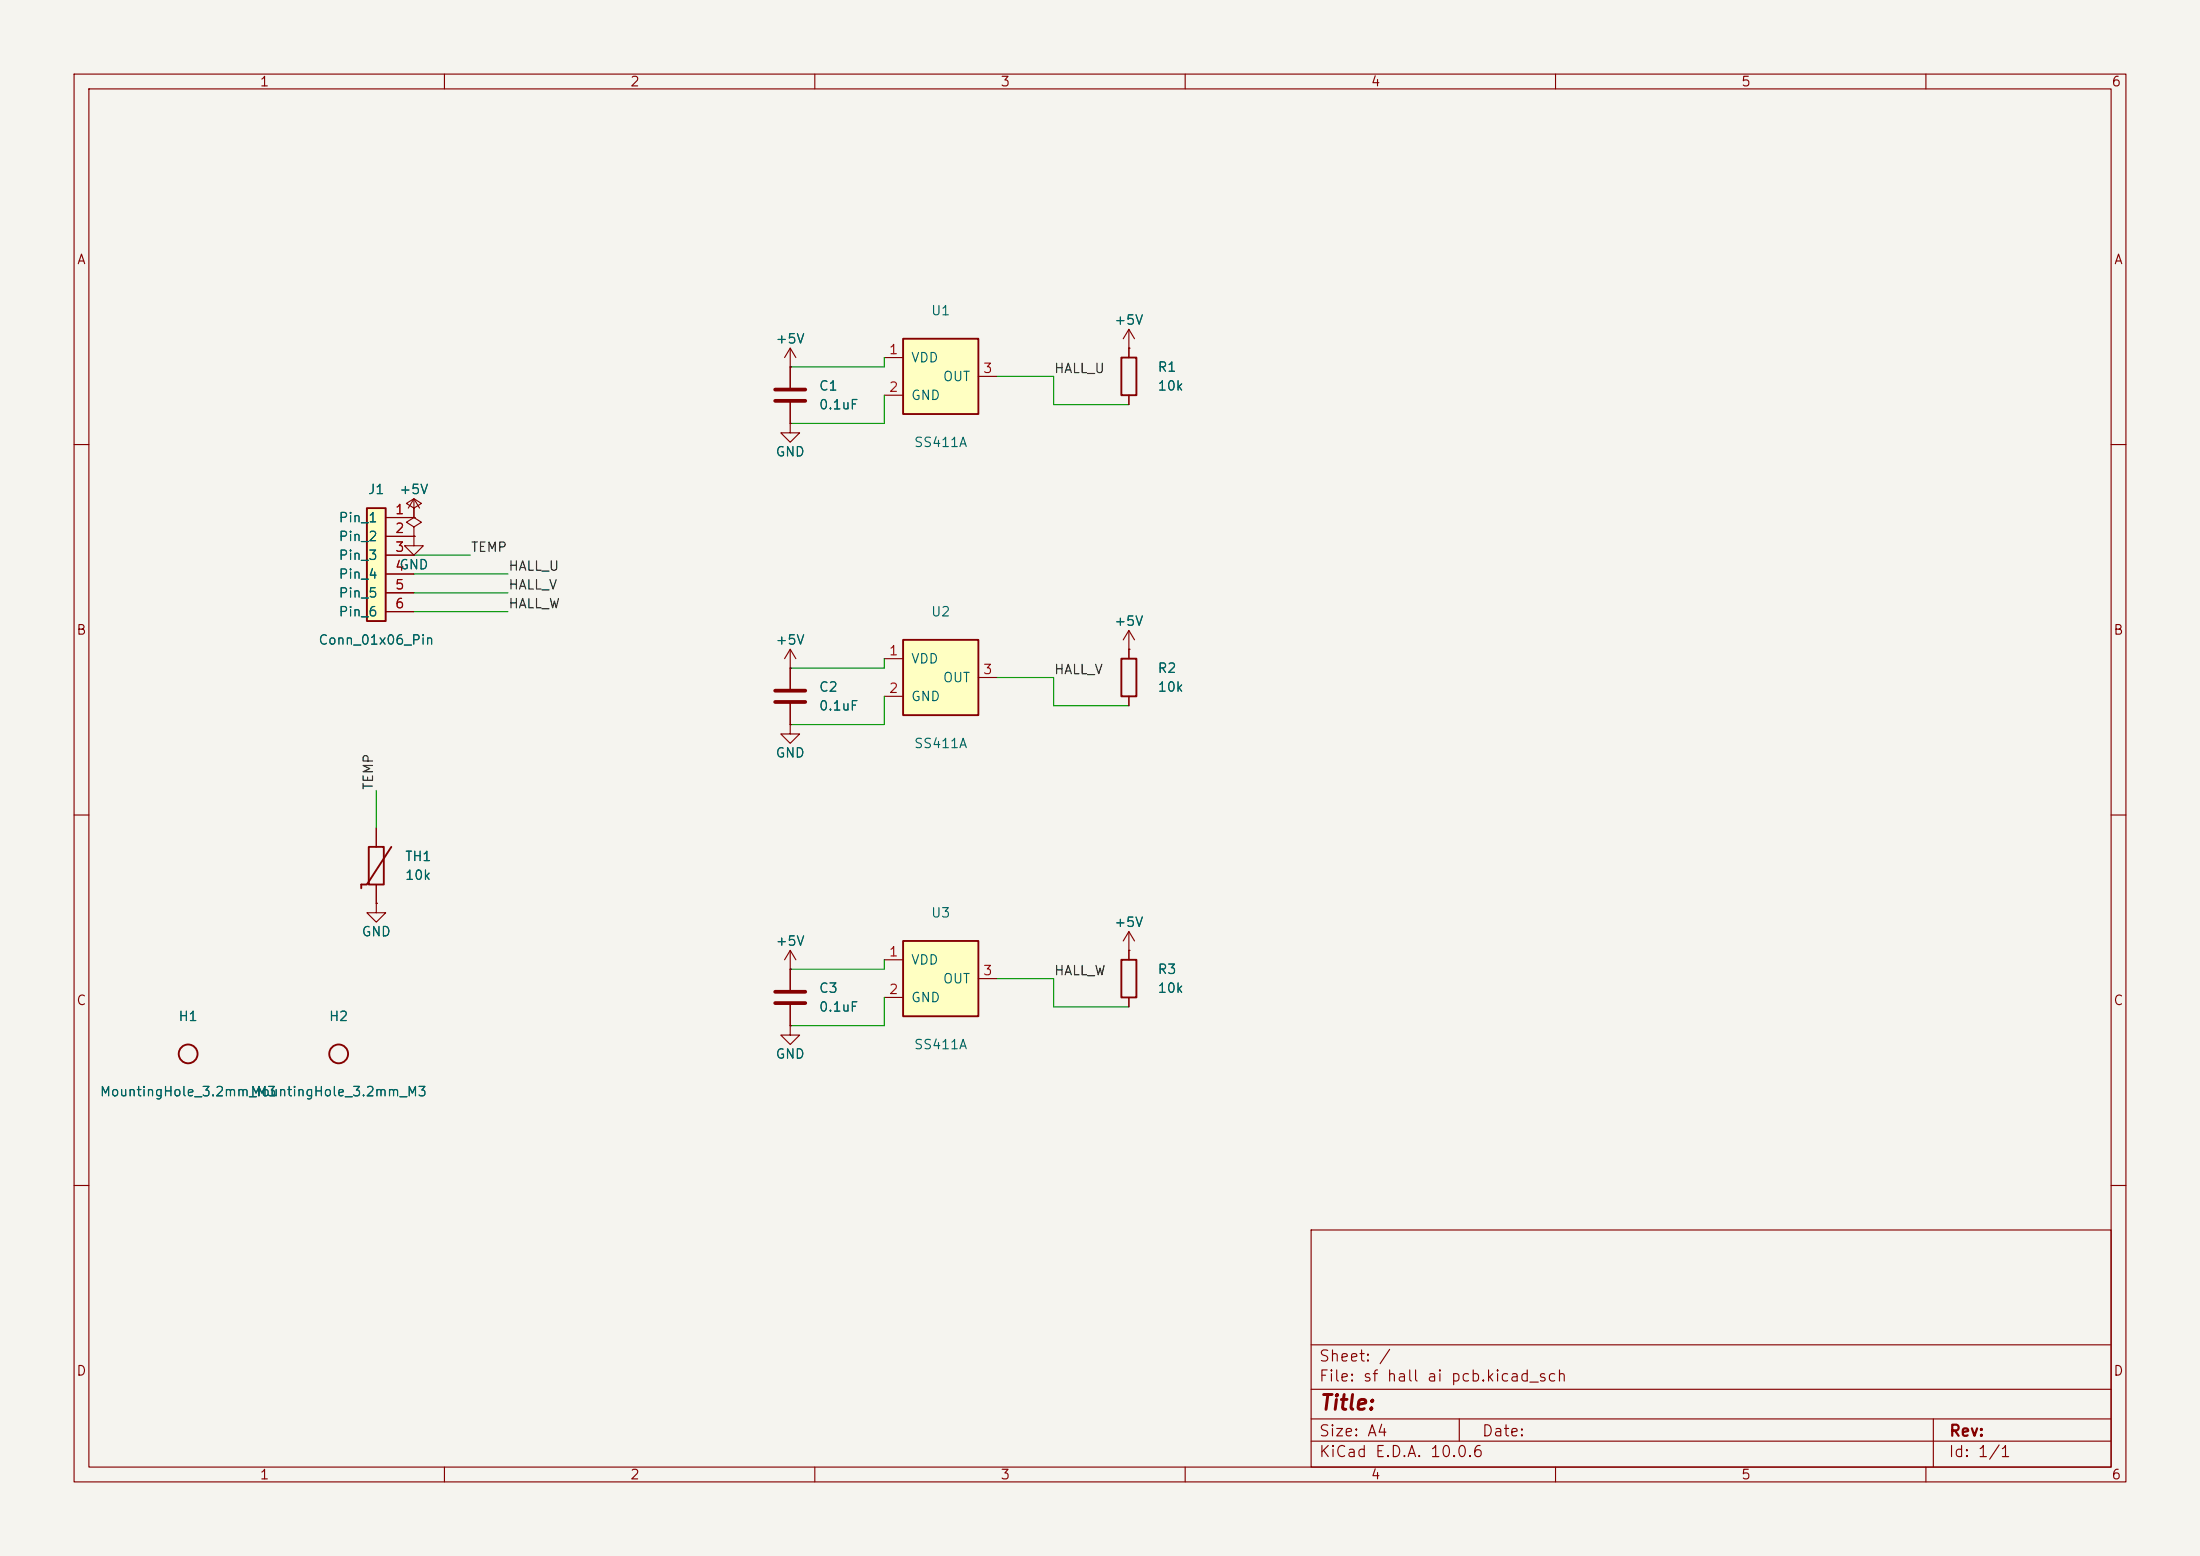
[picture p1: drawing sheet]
(kicad_sch
 (version 20260306)
 (generator "eeschema")
 (generator_version "10.0")
 (paper "A4")
 (lib_symbols
  (symbol "Connector_Generic:Conn_01x06_Pin"
   (pin_names (offset 1.016)) (in_bom yes) (on_board yes)
   (property "Reference" "J" (at 0 8.89 0) (effects (font (size 1.27 1.27))))
   (property "Value" "Conn_01x06_Pin" (at 0 -8.89 0) (effects (font (size 1.27 1.27))))
   (property "Footprint" "Connector_PinHeader_2.54mm:PinHeader_1x06_P2.54mm_Vertical" (at 0 0 0) (effects (font (size 1.27 1.27)) hide))
   (property "Datasheet" "~" (at 0 0 0) (effects (font (size 1.27 1.27)) hide))
   (property "Description" "Generic connector, single row, 01x06, script generated" (at 0 0 0) (effects (font (size 1.27 1.27)) hide))
   (property "MPN" "68000-106HLF" (at 0 0 0) (effects (font (size 1.27 1.27)) hide))
   (symbol "Conn_01x06_Pin_1_1"
    (rectangle (start -1.27 -7.62) (end 1.27 7.62) (stroke (width 0.254) (type default)) (fill (type background)))
    (pin passive line (at 5.08 6.35 180) (length 3.81) (name "Pin_1" (effects (font (size 1.27 1.27)))) (number "1" (effects (font (size 1.27 1.27)))))
    (pin passive line (at 5.08 3.81 180) (length 3.81) (name "Pin_2" (effects (font (size 1.27 1.27)))) (number "2" (effects (font (size 1.27 1.27)))))
    (pin passive line (at 5.08 1.27 180) (length 3.81) (name "Pin_3" (effects (font (size 1.27 1.27)))) (number "3" (effects (font (size 1.27 1.27)))))
    (pin passive line (at 5.08 -1.27 180) (length 3.81) (name "Pin_4" (effects (font (size 1.27 1.27)))) (number "4" (effects (font (size 1.27 1.27)))))
    (pin passive line (at 5.08 -3.81 180) (length 3.81) (name "Pin_5" (effects (font (size 1.27 1.27)))) (number "5" (effects (font (size 1.27 1.27)))))
    (pin passive line (at 5.08 -6.35 180) (length 3.81) (name "Pin_6" (effects (font (size 1.27 1.27)))) (number "6" (effects (font (size 1.27 1.27)))))))
  (symbol "Sensor_Magnetic:SS411A"
   (pin_names (offset 1.016)) (in_bom yes) (on_board yes)
   (property "Reference" "U" (at 0 6.35 0) (effects (font (size 1.27 1.27))))
   (property "Value" "SS411A" (at 0 -6.35 0) (effects (font (size 1.27 1.27))))
   (property "Footprint" "Package_TO_SOT_THT:TO-92_Inline_Wide" (at 0 0 0) (effects (font (size 1.27 1.27)) hide))
   (property "Datasheet" "https://sensing.honeywell.com/honeywell-sensing-ss400-series-product-sheet-005844-4-en.pdf" (at 0 0 0) (effects (font (size 1.27 1.27)) hide))
   (property "Description" "Bipolar / Latching Hall Effect Sensor, TO-92" (at 0 0 0) (effects (font (size 1.27 1.27)) hide))
   (property "MPN" "SS411A" (at 0 0 0) (effects (font (size 1.27 1.27)) hide))
   (symbol "SS411A_1_1"
    (rectangle (start -5.08 -5.08) (end 5.08 5.08) (stroke (width 0.254) (type default)) (fill (type background)))
    (pin power_in line (at -7.62 2.54 0) (length 2.54) (name "VDD" (effects (font (size 1.27 1.27)))) (number "1" (effects (font (size 1.27 1.27)))))
    (pin power_in line (at -7.62 -2.54 0) (length 2.54) (name "GND" (effects (font (size 1.27 1.27)))) (number "2" (effects (font (size 1.27 1.27)))))
    (pin open_collector line (at 7.62 0 180) (length 2.54) (name "OUT" (effects (font (size 1.27 1.27)))) (number "3" (effects (font (size 1.27 1.27)))))))
  (symbol "Device:C"
   (pin_numbers hide)
   (pin_names (offset 0.254) hide) (in_bom yes) (on_board yes)
   (property "Reference" "C" (at 1.27 1.27 0) (effects (font (size 1.27 1.27)) (justify left)))
   (property "Value" "C" (at 1.27 -1.27 0) (effects (font (size 1.27 1.27)) (justify left)))
   (property "Footprint" "Capacitor_SMD:C_0805_2012Metric" (at 0 0 0) (effects (font (size 1.27 1.27)) hide))
   (property "Datasheet" "~" (at 0 0 0) (effects (font (size 1.27 1.27)) hide))
   (property "Description" "Unpolarized capacitor" (at 0 0 0) (effects (font (size 1.27 1.27)) hide))
   (property "MPN" "CL21B104KBCNNNC" (at 0 0 0) (effects (font (size 1.27 1.27)) hide))
   (symbol "C_0_1"
    (polyline (pts (xy -2.032 -0.762) (xy 2.032 -0.762)) (stroke (width 0.508) (type default)) (fill (type none)))
    (polyline (pts (xy -2.032 0.762) (xy 2.032 0.762)) (stroke (width 0.508) (type default)) (fill (type none))))
   (symbol "C_1_1"
    (pin passive line (at 0 3.81 270) (length 3.048) (name "~" (effects (font (size 1.27 1.27)))) (number "1" (effects (font (size 1.27 1.27)))))
    (pin passive line (at 0 -3.81 90) (length 3.048) (name "~" (effects (font (size 1.27 1.27)))) (number "2" (effects (font (size 1.27 1.27)))))))
    (symbol "Device:R"
   (pin_numbers hide)
   (pin_names (offset 0) hide) (in_bom yes) (on_board yes)
   (property "Reference" "R" (at 2.032 0 90) (effects (font (size 1.27 1.27))))
   (property "Value" "R" (at -2.032 0 90) (effects (font (size 1.27 1.27))))
   (property "Footprint" "Resistor_SMD:R_0805_2012Metric" (at 0 0 0) (effects (font (size 1.27 1.27)) hide))
   (property "Datasheet" "~" (at 0 0 0) (effects (font (size 1.27 1.27)) hide))
   (property "Description" "Resistor" (at 0 0 0) (effects (font (size 1.27 1.27)) hide))
   (symbol "R_0_1"
    (rectangle (start -1.016 -2.54) (end 1.016 2.54) (stroke (width 0.254) (type default)) (fill (type none))))
   (symbol "R_1_1"
    (pin passive line (at 0 3.81 270) (length 1.27) (name "~" (effects (font (size 1.27 1.27)))) (number "1" (effects (font (size 1.27 1.27)))))
    (pin passive line (at 0 -3.81 90) (length 1.27) (name "~" (effects (font (size 1.27 1.27)))) (number "2" (effects (font (size 1.27 1.27)))))))
 (symbol "Device:R_NTC"
   (pin_numbers hide)
   (pin_names (offset 0) hide) (in_bom yes) (on_board yes)
   (property "Reference" "TH" (at 2.54 1.27 0) (effects (font (size 1.27 1.27)) (justify left)))
   (property "Value" "R_NTC" (at 2.54 -1.27 0) (effects (font (size 1.27 1.27)) (justify left)))
   (property "Footprint" "Resistor_SMD:R_0805_2012Metric" (at 0 0 0) (effects (font (size 1.27 1.27)) hide))
   (property "Datasheet" "~" (at 0 0 0) (effects (font (size 1.27 1.27)) hide))
   (property "Description" "Thermistor, temperature-dependent resistor, negative temperature coefficient" (at 0 0 0) (effects (font (size 1.27 1.27)) hide))
   (property "MPN" "NTHS0805N02N1002JE" (at 0 0 0) (effects (font (size 1.27 1.27)) hide))
   (symbol "R_NTC_0_1"
    (rectangle (start -1.016 -2.54) (end 1.016 2.54) (stroke (width 0.254) (type default)) (fill (type none)))
    (polyline (pts (xy -2.032 -2.54) (xy -1.27 -2.54) (xy 2.032 2.54)) (stroke (width 0.254) (type default)) (fill (type none)))
    (polyline (pts (xy -2.032 -3.048) (xy -2.032 -2.54)) (stroke (width 0.254) (type default)) (fill (type none))))
   (symbol "R_NTC_1_1"
    (pin passive line (at 0 5.08 270) (length 2.54) (name "~" (effects (font (size 1.27 1.27)))) (number "1" (effects (font (size 1.27 1.27)))))
    (pin passive line (at 0 -5.08 90) (length 2.54) (name "~" (effects (font (size 1.27 1.27)))) (number "2" (effects (font (size 1.27 1.27)))))))
  (symbol "Mechanical:MountingHole"
   (pin_numbers hide)
   (pin_names (offset 0) hide) (in_bom no) (on_board yes)
   (property "Reference" "H" (at 0 3.81 0) (effects (font (size 1.27 1.27))))
   (property "Value" "MountingHole_3.2mm_M3" (at 0 -3.81 0) (effects (font (size 1.27 1.27))))
   (property "Footprint" "MountingHole:MountingHole_3.2mm_M3" (at 0 0 0) (effects (font (size 1.27 1.27)) hide))
   (property "Datasheet" "~" (at 0 0 0) (effects (font (size 1.27 1.27)) hide))
   (property "Description" "Mounting Hole without connection" (at 0 0 0) (effects (font (size 1.27 1.27)) hide))
   (symbol "MountingHole_0_1"
    (circle (center 0 0) (radius 1.27) (stroke (width 0.254) (type default)) (fill (type none)))))
  (symbol "power:+5V"
   (power)
   (pin_numbers hide)
   (pin_names (offset 0) hide) (in_bom yes) (on_board yes)
   (property "Reference" "#PWR" (at 0 -3.81 0) (effects (font (size 1.27 1.27)) hide))
   (property "Value" "+5V" (at 0 3.81 0) (effects (font (size 1.27 1.27))))
   (property "Footprint" "" (at 0 0 0) (effects (font (size 1.27 1.27)) hide))
   (property "Datasheet" "" (at 0 0 0) (effects (font (size 1.27 1.27)) hide))
   (property "Description" "Power symbol creates a global label with name '+5V'" (at 0 0 0) (effects (font (size 1.27 1.27)) hide))
   (symbol "+5V_0_1"
    (polyline (pts (xy -0.762 1.27) (xy 0 2.54) (xy 0.762 1.27)) (stroke (width 0) (type default)) (fill (type none)))
    (polyline (pts (xy 0 0) (xy 0 2.54)) (stroke (width 0) (type default)) (fill (type none))))
   (symbol "+5V_1_1"
    (pin power_in line (at 0 0 90) (length 0) (name "+5V" (effects (font (size 1.27 1.27)))) (number "1" (effects (font (size 1.27 1.27)))))))
  (symbol "power:GND"
   (power)
   (pin_numbers hide)
   (pin_names (offset 0) hide) (in_bom yes) (on_board yes)
   (property "Reference" "#PWR" (at 0 -2.54 0) (effects (font (size 1.27 1.27)) hide))
   (property "Value" "GND" (at 0 -3.81 0) (effects (font (size 1.27 1.27))))
   (property "Footprint" "" (at 0 0 0) (effects (font (size 1.27 1.27)) hide))
   (property "Datasheet" "" (at 0 0 0) (effects (font (size 1.27 1.27)) hide))
   (property "Description" "Power symbol creates a global label with name 'GND'" (at 0 0 0) (effects (font (size 1.27 1.27)) hide))
   (symbol "GND_0_1"
    (polyline (pts (xy 0 0) (xy 0 -1.27) (xy 1.27 -1.27) (xy 0 -2.54) (xy -1.27 -1.27) (xy 0 -1.27)) (stroke (width 0) (type default)) (fill (type none))))
   (symbol "GND_1_1"
    (pin power_in line (at 0 0 270) (length 0) (name "GND" (effects (font (size 1.27 1.27)))) (number "1" (effects (font (size 1.27 1.27)))))))
  (symbol "power:PWR_FLAG"
   (power)
   (pin_numbers hide)
   (pin_names (offset 0) hide) (in_bom yes) (on_board yes)
   (property "Reference" "#FLG" (at 0 1.905 0) (effects (font (size 1.27 1.27)) hide))
   (property "Value" "PWR_FLAG" (at 0 3.81 0) (effects (font (size 1.27 1.27))))
   (property "Footprint" "" (at 0 0 0) (effects (font (size 1.27 1.27)) hide))
   (property "Datasheet" "~" (at 0 0 0) (effects (font (size 1.27 1.27)) hide))
   (property "Description" "Special symbol for telling ERC where power comes from" (at 0 0 0) (effects (font (size 1.27 1.27)) hide))
   (symbol "PWR_FLAG_0_0"
    (polyline (pts (xy 0 0) (xy 0 1.27) (xy -1.016 1.905) (xy 0 2.54) (xy 1.016 1.905) (xy 0 1.27)) (stroke (width 0) (type default)) (fill (type none))))
   (symbol "PWR_FLAG_0_1"
    (pin power_out line (at 0 0 90) (length 0) (name "pwr" (effects (font (size 1.27 1.27)))) (number "1" (effects (font (size 1.27 1.27))))))))
 
 (symbol (lib_id "Connector_Generic:Conn_01x06_Pin") (at 50.8 76.2 0) (unit 1)
  (in_bom yes) (on_board yes) (dnp no)
  (property "Reference" "J1" (at 50.8 66.04 0) (effects (font (size 1.27 1.27))))
  (property "Value" "Conn_01x06_Pin" (at 50.8 86.36 0) (effects (font (size 1.27 1.27))))
  (property "Footprint" "Connector_PinHeader_2.54mm:PinHeader_1x06_P2.54mm_Vertical" (at 50.8 76.2 0) (effects (font (size 1.27 1.27)) hide))
  (property "MPN" "68000-106HLF" (at 50.8 76.2 0) (effects (font (size 1.27 1.27)) hide))
  (pin "1")
  (pin "2")
  (pin "3")
  (pin "4")
  (pin "5")
  (pin "6"))
 
 (symbol (lib_id "Sensor_Magnetic:SS411A") (at 127 50.8 0) (unit 1)
  (in_bom yes) (on_board yes) (dnp no)
  (property "Reference" "U1" (at 127 41.91 0) (effects (font (size 1.27 1.27))))
  (property "Value" "SS411A" (at 127 59.69 0) (effects (font (size 1.27 1.27))))
  (property "Footprint" "Package_TO_SOT_THT:TO-92_Inline_Wide" (at 127 50.8 0) (effects (font (size 1.27 1.27)) hide))
  (property "MPN" "SS411A" (at 127 50.8 0) (effects (font (size 1.27 1.27)) hide))
  (pin "1")
  (pin "2")
  (pin "3"))
 (symbol (lib_id "Device:C") (at 106.68 53.34 0) (unit 1)
  (in_bom yes) (on_board yes) (dnp no)
  (property "Reference" "C1" (at 110.49 52.07 0) (effects (font (size 1.27 1.27)) (justify left)))
  (property "Value" "0.1uF" (at 110.49 54.61 0) (effects (font (size 1.27 1.27)) (justify left)))
  (property "Footprint" "Capacitor_SMD:C_0805_2012Metric" (at 106.68 53.34 0) (effects (font (size 1.27 1.27)) hide))
  (property "MPN" "CL21B104KBCNNNC" (at 106.68 53.34 0) (effects (font (size 1.27 1.27)) hide))
  (pin "1")
  (pin "2"))

 (symbol (lib_id "Sensor_Magnetic:SS411A") (at 127 91.44 0) (unit 1)
  (in_bom yes) (on_board yes) (dnp no)
  (property "Reference" "U2" (at 127 82.55 0) (effects (font (size 1.27 1.27))))
  (property "Value" "SS411A" (at 127 100.33 0) (effects (font (size 1.27 1.27))))
  (property "Footprint" "Package_TO_SOT_THT:TO-92_Inline_Wide" (at 127 91.44 0) (effects (font (size 1.27 1.27)) hide))
  (property "MPN" "SS411A" (at 127 91.44 0) (effects (font (size 1.27 1.27)) hide))
  (pin "1")
  (pin "2")
  (pin "3"))
 (symbol (lib_id "Device:C") (at 106.68 93.98 0) (unit 1)
  (in_bom yes) (on_board yes) (dnp no)
  (property "Reference" "C2" (at 110.49 92.71 0) (effects (font (size 1.27 1.27)) (justify left)))
  (property "Value" "0.1uF" (at 110.49 95.25 0) (effects (font (size 1.27 1.27)) (justify left)))
  (property "Footprint" "Capacitor_SMD:C_0805_2012Metric" (at 106.68 93.98 0) (effects (font (size 1.27 1.27)) hide))
  (property "MPN" "CL21B104KBCNNNC" (at 106.68 93.98 0) (effects (font (size 1.27 1.27)) hide))
  (pin "1")
  (pin "2"))

 (symbol (lib_id "Sensor_Magnetic:SS411A") (at 127 132.08 0) (unit 1)
  (in_bom yes) (on_board yes) (dnp no)
  (property "Reference" "U3" (at 127 123.19 0) (effects (font (size 1.27 1.27))))
  (property "Value" "SS411A" (at 127 140.97 0) (effects (font (size 1.27 1.27))))
  (property "Footprint" "Package_TO_SOT_THT:TO-92_Inline_Wide" (at 127 132.08 0) (effects (font (size 1.27 1.27)) hide))
  (property "MPN" "SS411A" (at 127 132.08 0) (effects (font (size 1.27 1.27)) hide))
  (pin "1")
  (pin "2")
  (pin "3"))
 (symbol (lib_id "Device:C") (at 106.68 134.62 0) (unit 1)
  (in_bom yes) (on_board yes) (dnp no)
  (property "Reference" "C3" (at 110.49 133.35 0) (effects (font (size 1.27 1.27)) (justify left)))
  (property "Value" "0.1uF" (at 110.49 135.89 0) (effects (font (size 1.27 1.27)) (justify left)))
  (property "Footprint" "Capacitor_SMD:C_0805_2012Metric" (at 106.68 134.62 0) (effects (font (size 1.27 1.27)) hide))
  (property "MPN" "CL21B104KBCNNNC" (at 106.68 134.62 0) (effects (font (size 1.27 1.27)) hide))
  (pin "1")
  (pin "2"))

 (symbol (lib_id "Device:R_NTC") (at 50.8 116.84 0) (unit 1)
  (in_bom yes) (on_board yes) (dnp no)
  (property "Reference" "TH1" (at 54.61 115.57 0) (effects (font (size 1.27 1.27)) (justify left)))
  (property "Value" "10k" (at 54.61 118.11 0) (effects (font (size 1.27 1.27)) (justify left)))
  (property "Footprint" "Resistor_SMD:R_0805_2012Metric" (at 50.8 116.84 0) (effects (font (size 1.27 1.27)) hide))
  (property "MPN" "NTHS0805N02N1002JE" (at 50.8 116.84 0) (effects (font (size 1.27 1.27)) hide))
  (pin "1")
  (pin "2"))

 (symbol (lib_id "Mechanical:MountingHole") (at 25.4 142.24 0) (unit 1)
  (in_bom no) (on_board yes) (dnp no)
  (property "Reference" "H1" (at 25.4 137.16 0) (effects (font (size 1.27 1.27))))
  (property "Value" "MountingHole_3.2mm_M3" (at 25.4 147.32 0) (effects (font (size 1.27 1.27))))
  (property "Footprint" "MountingHole:MountingHole_3.2mm_M3" (at 25.4 142.24 0) (effects (font (size 1.27 1.27)) hide)))
 (symbol (lib_id "Mechanical:MountingHole") (at 45.72 142.24 0) (unit 1)
  (in_bom no) (on_board yes) (dnp no)
  (property "Reference" "H2" (at 45.72 137.16 0) (effects (font (size 1.27 1.27))))
  (property "Value" "MountingHole_3.2mm_M3" (at 45.72 147.32 0) (effects (font (size 1.27 1.27))))
  (property "Footprint" "MountingHole:MountingHole_3.2mm_M3" (at 45.72 142.24 0) (effects (font (size 1.27 1.27)) hide)))

 (symbol (lib_id "power:+5V") (at 55.88 69.85 0) (unit 1) (in_bom yes) (on_board yes)
  (property "Reference" "#PWR01" (at 55.88 73.66 0) (effects (font (size 1.27 1.27)) hide))
  (property "Value" "+5V" (at 55.88 66.04 0) (effects (font (size 1.27 1.27))))
  (pin "1"))
 (symbol (lib_id "power:PWR_FLAG") (at 55.88 69.85 0) (unit 1) (in_bom yes) (on_board yes)
  (property "Reference" "#FLG01" (at 55.88 67.31 0) (effects (font (size 1.27 1.27)) hide))
  (property "Value" "PWR_FLAG" (at 55.88 64.77 0) (effects (font (size 1.27 1.27)) hide))
  (pin "1"))

 (symbol (lib_id "power:GND") (at 55.88 72.39 0) (unit 1) (in_bom yes) (on_board yes)
  (property "Reference" "#PWR02" (at 55.88 74.93 0) (effects (font (size 1.27 1.27)) hide))
  (property "Value" "GND" (at 55.88 76.2 0) (effects (font (size 1.27 1.27))))
  (pin "1"))
 (symbol (lib_id "power:PWR_FLAG") (at 55.88 72.39 0) (unit 1) (in_bom yes) (on_board yes)
  (property "Reference" "#FLG02" (at 55.88 69.85 0) (effects (font (size 1.27 1.27)) hide))
  (property "Value" "PWR_FLAG" (at 55.88 67.31 0) (effects (font (size 1.27 1.27)) hide))
  (pin "1"))

 (symbol (lib_id "power:+5V") (at 106.68 49.53 0) (unit 1) (in_bom yes) (on_board yes)
  (property "Reference" "#PWR03" (at 106.68 53.34 0) (effects (font (size 1.27 1.27)) hide))
  (property "Value" "+5V" (at 106.68 45.72 0) (effects (font (size 1.27 1.27))))
  (pin "1"))
 (symbol (lib_id "power:GND") (at 106.68 57.15 0) (unit 1) (in_bom yes) (on_board yes)
  (property "Reference" "#PWR04" (at 106.68 59.69 0) (effects (font (size 1.27 1.27)) hide))
  (property "Value" "GND" (at 106.68 60.96 0) (effects (font (size 1.27 1.27))))
  (pin "1"))

 (symbol (lib_id "power:+5V") (at 106.68 90.17 0) (unit 1) (in_bom yes) (on_board yes)
  (property "Reference" "#PWR05" (at 106.68 93.98 0) (effects (font (size 1.27 1.27)) hide))
  (property "Value" "+5V" (at 106.68 86.36 0) (effects (font (size 1.27 1.27))))
  (pin "1"))
 (symbol (lib_id "power:GND") (at 106.68 97.79 0) (unit 1) (in_bom yes) (on_board yes)
  (property "Reference" "#PWR06" (at 106.68 100.33 0) (effects (font (size 1.27 1.27)) hide))
  (property "Value" "GND" (at 106.68 101.6 0) (effects (font (size 1.27 1.27))))
  (pin "1"))

 (symbol (lib_id "power:+5V") (at 106.68 130.81 0) (unit 1) (in_bom yes) (on_board yes)
  (property "Reference" "#PWR07" (at 106.68 134.62 0) (effects (font (size 1.27 1.27)) hide))
  (property "Value" "+5V" (at 106.68 127 0) (effects (font (size 1.27 1.27))))
  (pin "1"))
 (symbol (lib_id "power:GND") (at 106.68 138.43 0) (unit 1) (in_bom yes) (on_board yes)
  (property "Reference" "#PWR08" (at 106.68 140.97 0) (effects (font (size 1.27 1.27)) hide))
  (property "Value" "GND" (at 106.68 142.24 0) (effects (font (size 1.27 1.27))))
  (pin "1"))

 (symbol (lib_id "power:GND") (at 50.8 121.92 0) (unit 1) (in_bom yes) (on_board yes)
  (property "Reference" "#PWR09" (at 50.8 124.46 0) (effects (font (size 1.27 1.27)) hide))
  (property "Value" "GND" (at 50.8 125.73 0) (effects (font (size 1.27 1.27))))
  (pin "1"))

 (wire (pts (xy 106.68 49.53) (xy 119.38 49.53)) (stroke (width 0) (type default)))
 (wire (pts (xy 119.38 49.53) (xy 119.38 48.26)) (stroke (width 0) (type default)))
 (wire (pts (xy 106.68 57.15) (xy 119.38 57.15)) (stroke (width 0) (type default)))
 (wire (pts (xy 119.38 57.15) (xy 119.38 53.34)) (stroke (width 0) (type default)))

 (wire (pts (xy 106.68 90.17) (xy 119.38 90.17)) (stroke (width 0) (type default)))
 (wire (pts (xy 119.38 90.17) (xy 119.38 88.9)) (stroke (width 0) (type default)))
 (wire (pts (xy 106.68 97.79) (xy 119.38 97.79)) (stroke (width 0) (type default)))
 (wire (pts (xy 119.38 97.79) (xy 119.38 93.98)) (stroke (width 0) (type default)))

 (wire (pts (xy 106.68 130.81) (xy 119.38 130.81)) (stroke (width 0) (type default)))
 (wire (pts (xy 119.38 130.81) (xy 119.38 129.54)) (stroke (width 0) (type default)))
 (wire (pts (xy 106.68 138.43) (xy 119.38 138.43)) (stroke (width 0) (type default)))
 (wire (pts (xy 119.38 138.43) (xy 119.38 134.62)) (stroke (width 0) (type default)))

 (wire (pts (xy 55.88 74.93) (xy 63.5 74.93)) (stroke (width 0) (type default)))
 (label "TEMP" (at 63.5 74.93 0) (fields_autoplaced yes) (effects (font (size 1.27 1.27)) (justify left bottom)))

 (wire (pts (xy 50.8 111.76) (xy 50.8 106.68)) (stroke (width 0) (type default)))
 (label "TEMP" (at 50.8 106.68 90) (fields_autoplaced yes) (effects (font (size 1.27 1.27)) (justify left bottom)))

 (wire (pts (xy 55.88 77.47) (xy 68.58 77.47)) (stroke (width 0) (type default)))
 (label "HALL_U" (at 68.58 77.47 0) (fields_autoplaced yes) (effects (font (size 1.27 1.27)) (justify left bottom)))
 (wire (pts (xy 134.62 50.8) (xy 142.24 50.8)) (stroke (width 0) (type default)))
 (label "HALL_U" (at 142.24 50.8 0) (fields_autoplaced yes) (effects (font (size 1.27 1.27)) (justify left bottom)))

 (wire (pts (xy 55.88 80.01) (xy 68.58 80.01)) (stroke (width 0) (type default)))
 (label "HALL_V" (at 68.58 80.01 0) (fields_autoplaced yes) (effects (font (size 1.27 1.27)) (justify left bottom)))
 (wire (pts (xy 134.62 91.44) (xy 142.24 91.44)) (stroke (width 0) (type default)))
 (label "HALL_V" (at 142.24 91.44 0) (fields_autoplaced yes) (effects (font (size 1.27 1.27)) (justify left bottom)))

 (wire (pts (xy 55.88 82.55) (xy 68.58 82.55)) (stroke (width 0) (type default)))
 (label "HALL_W" (at 68.58 82.55 0) (fields_autoplaced yes) (effects (font (size 1.27 1.27)) (justify left bottom)))
 (wire (pts (xy 134.62 132.08) (xy 142.24 132.08)) (stroke (width 0) (type default)))
 (label "HALL_W" (at 142.24 132.08 0) (fields_autoplaced yes) (effects (font (size 1.27 1.27)) (justify left bottom)))

 
 (symbol (lib_id "Device:R") (at 152.4 50.8 0) (unit 1)
  (in_bom yes) (on_board yes) (dnp no)
  (property "Reference" "R1" (at 156.21 49.53 0) (effects (font (size 1.27 1.27)) (justify left)))
  (property "Value" "10k" (at 156.21 52.07 0) (effects (font (size 1.27 1.27)) (justify left)))
  (property "Footprint" "Resistor_SMD:R_0805_2012Metric" (at 152.4 50.8 0) (effects (font (size 1.27 1.27)) hide))
  (property "MPN" "RC0805JR-0710KL" (at 152.4 50.8 0) (effects (font (size 1.27 1.27)) hide))
  (pin "1")
  (pin "2"))

 (symbol (lib_id "Device:R") (at 152.4 91.44 0) (unit 1)
  (in_bom yes) (on_board yes) (dnp no)
  (property "Reference" "R2" (at 156.21 90.17 0) (effects (font (size 1.27 1.27)) (justify left)))
  (property "Value" "10k" (at 156.21 92.71 0) (effects (font (size 1.27 1.27)) (justify left)))
  (property "Footprint" "Resistor_SMD:R_0805_2012Metric" (at 152.4 91.44 0) (effects (font (size 1.27 1.27)) hide))
  (property "MPN" "RC0805JR-0710KL" (at 152.4 91.44 0) (effects (font (size 1.27 1.27)) hide))
  (pin "1")
  (pin "2"))

 (symbol (lib_id "Device:R") (at 152.4 132.08 0) (unit 1)
  (in_bom yes) (on_board yes) (dnp no)
  (property "Reference" "R3" (at 156.21 130.81 0) (effects (font (size 1.27 1.27)) (justify left)))
  (property "Value" "10k" (at 156.21 133.35 0) (effects (font (size 1.27 1.27)) (justify left)))
  (property "Footprint" "Resistor_SMD:R_0805_2012Metric" (at 152.4 132.08 0) (effects (font (size 1.27 1.27)) hide))
  (property "MPN" "RC0805JR-0710KL" (at 152.4 132.08 0) (effects (font (size 1.27 1.27)) hide))
  (pin "1")
  (pin "2"))

 (symbol (lib_id "power:+5V") (at 152.4 46.99 0) (unit 1) (in_bom yes) (on_board yes)
  (property "Reference" "#PWR10" (at 152.4 50.8 0) (effects (font (size 1.27 1.27)) hide))
  (property "Value" "+5V" (at 152.4 43.18 0) (effects (font (size 1.27 1.27))))
  (pin "1"))

 (symbol (lib_id "power:+5V") (at 152.4 87.63 0) (unit 1) (in_bom yes) (on_board yes)
  (property "Reference" "#PWR11" (at 152.4 91.44 0) (effects (font (size 1.27 1.27)) hide))
  (property "Value" "+5V" (at 152.4 83.82 0) (effects (font (size 1.27 1.27))))
  (pin "1"))

 (symbol (lib_id "power:+5V") (at 152.4 128.27 0) (unit 1) (in_bom yes) (on_board yes)
  (property "Reference" "#PWR12" (at 152.4 132.08 0) (effects (font (size 1.27 1.27)) hide))
  (property "Value" "+5V" (at 152.4 124.46 0) (effects (font (size 1.27 1.27))))
  (pin "1"))

 (wire (pts (xy 152.4 54.61) (xy 142.24 54.61)) (stroke (width 0) (type default)))
 (wire (pts (xy 142.24 54.61) (xy 142.24 50.8)) (stroke (width 0) (type default)))

 (wire (pts (xy 152.4 95.25) (xy 142.24 95.25)) (stroke (width 0) (type default)))
 (wire (pts (xy 142.24 95.25) (xy 142.24 91.44)) (stroke (width 0) (type default)))

 (wire (pts (xy 152.4 135.89) (xy 142.24 135.89)) (stroke (width 0) (type default)))
 (wire (pts (xy 142.24 135.89) (xy 142.24 132.08)) (stroke (width 0) (type default)))

(sheet_instances
  (path "" (page "1")))
 (embedded_fonts no))
